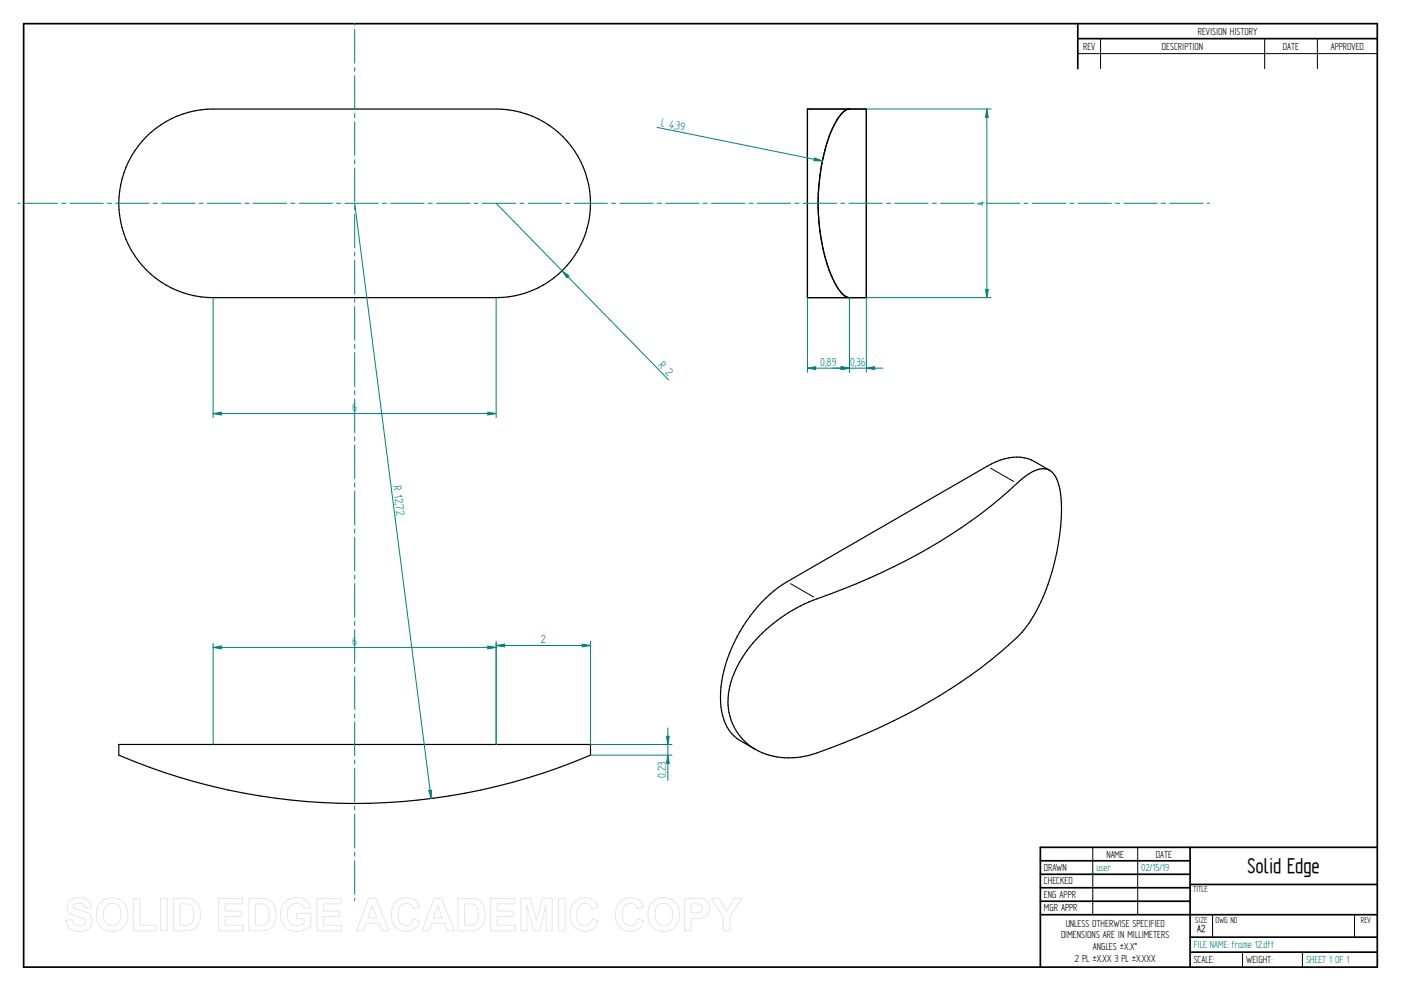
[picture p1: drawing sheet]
<svg xmlns="http://www.w3.org/2000/svg" width="594mm" height="420mm" viewBox="0 0 594 420" stroke-linecap="round" stroke-linejoin="round" font-family="sans-serif">
<g fill="none" stroke="#000" stroke-width=".72">
<path d="M10 10h574v400h-574zM457 10v19.1M457 16.4h127M504.6 359.2v50.8M584 359.2h-142.9v50.8M441.1 365h63.5M441.1 370.7h63.5M441.1 376.4h63.5M504.6 375h79.4M441.1 382.1h63.5M441.1 387.8h142.9M504.6 397.3h79.4"/>
<path d="M504.6 403.7h79.4"/>
</g>
<path d="M466.7 16.4v12.7M536.3 16.4v12.7M558.6 16.4v12.7M457 22.7h127M420 198.5l9.8 5.6M335.2 247.4l9.8 5.7M463.4 359.2v28.6M482.4 359.2v28.6M514.2 387.9v9.4M574.4 387.9v9.4M526.9 403.7v6.3M552.3 403.7v6.3" fill="none" stroke="#000" stroke-width=".42"/>
<path d="M62.1 57.9a39.8 39.8 0 0 1 28.3-11.7h120a40 40 0 0 1 40 40 40 40 0 0 1-40 40h-120a40 40 0 0 1-37-24.7 40 40 0 0 1 8.7-43.6zM342.4 46.2h25v80h-25zM360.2 46.2a7.7 7.7 0 0 0-5.3 4.6 72.4 72.4 0 0 0-8 35.3 80.6 80.6 0 0 0 6.9 33.5 11.8 11.8 0 0 0 5.9 6.6h.5M445.1 199.4a27 27 0 0 0-10.8-5.3 22.7 22.7 0 0 0-15.7 3.6l-84.8 48.9a62.4 62.4 0 0 0-28.3 49 21.2 21.2 0 0 0 7 17.5l7.8 4.6M321.9 269.8a67.2 67.2 0 0 1 22.7-15.2 248.1 248.1 0 0 0 79.3-43.1l7.3-6.6a17.3 17.3 0 0 1 11.8-6.1 7.2 7.2 0 0 1 5.8 6.2 49.6 49.6 0 0 1 .6 21.6 83.6 83.6 0 0 1-14.1 39l-1 1.3a172.2 172.2 0 0 1-40.4 30.7 267.1 267.1 0 0 1-51 22.7 28.6 28.6 0 0 1-28.3-7.2 25.1 25.1 0 0 1-3.4-27.4 50.4 50.4 0 0 1 10.7-15.9zM50.4 315.6h200v4.6a254.3 254.3 0 0 1-200 0z" fill="none" stroke="#000" stroke-width=".51"/>
<path d="M342.4 126.2v31.7M360.2 126.2v31.7M342.4 156.1l3.5-.6v1.2z" fill="none" stroke="#008080" stroke-width=".42"/>
<path d="M342.4 156.1l3.5-.6v1.2z" fill="#008080"/>
<path d="M356.7 155.5l3.5 .6-3.5 .6z" fill="none" stroke="#008080" stroke-width=".42"/>
<path d="M356.7 155.5l3.5 .6-3.5 .6z" fill="#008080"/>
<path d="M360.2 126.2v31.7M367.4 126.2v31.7M342.4 156.1h17.8M356.7 155.5l3.5 .6-3.5 .6z" fill="none" stroke="#008080" stroke-width=".42"/>
<path d="M356.7 155.5l3.5 .6-3.5 .6z" fill="#008080"/>
<path d="M367.4 156.1l3.5-.6v1.2z" fill="none" stroke="#008080" stroke-width=".42"/>
<path d="M367.4 156.1l3.5-.6v1.2z" fill="#008080"/>
<path d="M367.4 46.2h52.8M367.4 126.2h52.8M417.9 122.7h1.2l-.6 3.5zM353.2 156.1h21.2" fill="none" stroke="#008080" stroke-width=".42"/>
<path d="M417.9 122.7h1.2l-.6 3.5z" fill="#008080"/>
<path d="M418.5 46.2l.6 3.5h-1.2z" fill="none" stroke="#008080" stroke-width=".42"/>
<path d="M418.5 46.2l.6 3.5h-1.2z" fill="#008080"/>
<path d="M278.7 54l70 14.2M418.5 46.2v80M345.4 67l3.3 1.2-3.5-.1z" fill="none" stroke="#008080" stroke-width=".42"/>
<path d="M345.4 67l3.3 1.2-3.5-.1z" fill="#008080"/>
<g fill="none" stroke="#008080" stroke-width=".42">
<path d="M150.4 9.9v.8M150.4 12.5v14.3M150.4 28.6v1.7M150.4 32.1v14.3M150.4 48.1v1.8M150.4 51.6v14.3M150.4 67.7v1.7M150.4 71.2v14.3M7.6 86.2h.8M10.2 86.2h14.2M26.2 86.2h1.6M29.7 86.2h14.1"/>
<path d="M45.6 86.2h1.7M49.1 86.2h14.1M65 86.2h1.7M68.5 86.2h14.2M84.4 86.2h1.7M88 86.2h14.1M103.9 86.2h1.7M107.4 86.2h14.1M123.3 86.2h1.7M126.8 86.2h14.2M142.7 86.2h1.7M146.3 86.2h14.1"/>
<path d="M150.4 87.3v1.7M150.4 90.8v14.3M162.2 86.2h1.7M165.7 86.2h14.1M181.6 86.2h1.7M185.1 86.2h14.2M201 86.2h1.7M204.5 86.2h14.2M220.5 86.2h1.7M224 86.2h14.1M239.9 86.2h1.7M243.4 86.2h14.1"/>
<path d="M259.3 86.2h1.7M262.8 86.2h14.2M278.8 86.2h1.7M282.3 86.2h14.1M298.2 86.2h1.7M301.7 86.2h14.1M317.6 86.2h1.7M321.1 86.2h14.2M337.1 86.2h1.6M340.6 86.2h14.1M356.5 86.2h1.7M360 86.2h14.1"/>
<path d="M375.9 86.2h1.7M379.4 86.2h14.2M395.3 86.2h1.7M398.9 86.2h14.1M414.8 86.2h1.7M418.3 86.2h14.1M434.2 86.2h1.7M437.7 86.2h14.2M453.6 86.2h1.7M457.2 86.2h14.1M473.1 86.2h1.7M476.6 86.2h14.1"/>
<path d="M492.5 86.2h1.7M496 86.2h14.2M511.9 86.2h.9M150.4 106.9v1.7M150.4 110.4v14.3M90.4 126.2v50.9M150.4 126.4v1.7M150.4 130v14.2M210.4 126.2v50.9M150.4 146v1.7M150.4 149.5v14.3M90.4 175.3l3.5-.5v1.1z"/>
<path d="M150.4 165.6v1.7M150.4 169.1v14.3M150.4 185.2v1.7M150.4 188.7v14.2M150.4 204.8v1.7M150.4 208.2v14.3M150.4 224.3v1.7M150.4 227.8v14.3M150.4 243.9v1.7M150.4 247.4v14.3M150.4 263.5v1.7M150.4 267v14.3"/>
<path d="M150.4 283v1.8M150.4 286.6v14.2M150.4 302.6v1.7M150.4 306.1v14.3M150.4 322.2v1.7M150.4 325.7v14.3M150.4 341.8v1.7M150.4 345.3v14.3M150.4 361.4v1.7M150.4 364.9v14.2M150.4 380.9v.9"/>
</g>
<path d="M90.4 175.3l3.5-.5v1.1z" fill="#008080"/>
<path d="M206.9 174.8l3.5 .5-3.5 .6z" fill="none" stroke="#008080" stroke-width=".42"/>
<path d="M206.9 174.8l3.5 .5-3.5 .6z" fill="#008080"/>
<path d="M210.4 86.2l73.2 74.9M238.3 114.8l2.9 2.1-.8 .8zM90.4 175.3h120" fill="none" stroke="#008080" stroke-width=".42"/>
<path d="M238.3 114.8l2.9 2.1-.8 .8z" fill="#008080"/>
<path d="M150.4 86.1l32.4 252.5M181.8 335.2l1.2-.2-.2 3.6z" fill="none" stroke="#008080" stroke-width=".42"/>
<path d="M181.8 335.2l1.2-.2-.2 3.6z" fill="#008080"/>
<path d="M210.4 271.9v43.7M210.4 273.7l3.5-.6v1.1zM250.4 271.9v43.7" fill="none" stroke="#008080" stroke-width=".42"/>
<path d="M210.4 273.7l3.5-.6v1.1z" fill="#008080"/>
<path d="M246.9 273.1l3.5 .6-3.5 .5z" fill="none" stroke="#008080" stroke-width=".42"/>
<path d="M246.9 273.1l3.5 .6-3.5 .5z" fill="#008080"/>
<path d="M90.4 272.8v42.8M206.9 273.9l3.5 .6-3.5 .6zM210.4 273.7h40M210.4 272.8v42.8" fill="none" stroke="#008080" stroke-width=".42"/>
<path d="M206.9 273.9l3.5 .6-3.5 .6z" fill="#008080"/>
<path d="M90.4 274.5l3.5-.6v1.2z" fill="none" stroke="#008080" stroke-width=".42"/>
<path d="M90.4 274.5l3.5-.6v1.2z" fill="#008080"/>
<path d="M90.4 274.5h120M250.4 315.6h34.5M250.4 320.2h34.5M283.2 320.2l.6 3.5h-1.2z" fill="none" stroke="#008080" stroke-width=".42"/>
<path d="M283.2 320.2l.6 3.5h-1.2z" fill="#008080"/>
<path d="M282.6 312.2h1.2l-.6 3.4z" fill="none" stroke="#008080" stroke-width=".42"/>
<path d="M282.6 312.2h1.2l-.6 3.4z" fill="#008080"/>
<path d="M283.2 308.7v22.2" fill="none" stroke="#008080" stroke-width=".42"/>
<g fill="none" stroke="#e6e6e6" stroke-width=".42">
<path d="M29.6 381.8a6.5 6.5 0 0 1 8.5 .8l.6 2.2-2.8 .1a2.7 2.7 0 0 0-2.1-2 2.7 2.7 0 0 0-2.7 1.1 1.87 1.87 0 0 0 2.2 1.8l1.4 .4a4.4 4.4 0 0 1 4 6.2 6.4 6.4 0 0 1-9.1 1.3l-1.2-1.8-.5-1.7 2.7-.3a2.94 2.94 0 0 0 2.6 2.6 2.94 2.94 0 0 0 3.1-1.9 2.67 2.67 0 0 0-2.9-1.8 4.9 4.9 0 0 1-5-4.3l.4-1.6zM42.8 382.4a6.9 6.9 0 0 1 8.3-.8 6.9 6.9 0 0 1 3 7.7 6.7 6.7 0 0 1-8 5.5 6.7 6.7 0 0 1-5.1-8.3 6.1 6.1 0 0 1 1.8-4.1zM44.8 384.2a3.9 3.9 0 0 1 4.6-.8 3.9 3.9 0 0 1 2 4.3 3.8 3.8 0 0 1-1.9 4.3 3.8 3.8 0 0 1-4.6-.7 6.6 6.6 0 0 1-.1-7.1zM56.5 381h2.8v11.3h6.9v2.3h-9.7zM68.1 380.9h2.8v13.7h-2.8zM73.5 380.9h5a5.9 5.9 0 0 1 6.5 7 5.9 5.9 0 0 1-6.3 6.7h-5.2zM76.3 383.2h1.8a3.4 3.4 0 0 1 4 3.9v1.2a3.2 3.2 0 0 1-3.8 4h-2zM92.7 380.9h10.2v2.3h-7.4v3h6.9v2.4h-6.9v3.7h7.7v2.3h-10.5zM105.5 380.9h5.1a5.9 5.9 0 0 1 6.4 7 5.9 5.9 0 0 1-6.3 6.7h-5.2zM108.3 383.2h1.9a3.4 3.4 0 0 1 4 3.9v1.2a3.2 3.2 0 0 1-3.8 4h-2.1zM120.9 382.4a7.3 7.3 0 0 1 9.7 .1l1 2.2-2.7 .5a3.7 3.7 0 0 0-4.6-2 3.7 3.7 0 0 0-2.5 4.4 4.2 4.2 0 0 0 2.2 4.5 4.2 4.2 0 0 0 5-.8v-1.7h-3.2v-2.3h6v5.4a8.1 8.1 0 0 1-11.8-.8 8.3 8.3 0 0 1 .9-9.5zM134.4 380.9h10.2v2.3h-7.4v3h6.9v2.4h-6.9v3.7h7.6v2.3h-10.4z"/>
<path d="M156.4 380.9h3l5.5 13.7h-3l-1.2-3.1h-5.5l-1.1 3.1h-3zM157.9 384.1l1.9 5.1h-3.7zM167.7 382.5a6 6 0 0 1 10.2 2.1l-2.8 .7a3.2 3.2 0 0 0-3.9-2.2 3.2 3.2 0 0 0-2.4 3.8 4.6 4.6 0 0 0 2.5 5.5 3.2 3.2 0 0 0 4-2.8l2.6 .8a6.1 6.1 0 0 1-7.2 4.3 6.1 6.1 0 0 1-4.8-6.8 7.7 7.7 0 0 1 1.8-5.4zM184.1 380.9h3.1l5.5 13.7h-3l-1.2-3.1h-5.5l-1.1 3.1h-3zM185.7 384.1l1.9 5.1h-3.8zM194.2 380.9h5a5.9 5.9 0 0 1 6.5 7 5.9 5.9 0 0 1-6.3 6.7h-5.2zM197 383.2h1.8a3.4 3.4 0 0 1 4 3.9v1.2a3.2 3.2 0 0 1-3.8 4h-2zM208.1 380.9h10.2v2.3h-7.4v3h6.9v2.4h-6.9v3.7h7.6v2.3h-10.4zM220.8 380.9h4.2l2.5 9.3 2.4-9.3h4.2v13.7h-2.5l-.1-10.8-2.7 10.8h-2.7l-2.7-10.8v10.8h-2.6zM236.8 380.9h2.8v13.7h-2.8zM243.5 382.5a6 6 0 0 1 10.2 2.1l-2.8 .7a3.2 3.2 0 0 0-3.8-2.2 3.2 3.2 0 0 0-2.4 3.8 4.6 4.6 0 0 0 2.4 5.5 3.2 3.2 0 0 0 4-2.8l2.6 .8a6.1 6.1 0 0 1-7.2 4.3 6.1 6.1 0 0 1-4.7-6.8 7.7 7.7 0 0 1 1.7-5.4zM262.7 382.5a6 6 0 0 1 10.2 2.1l-2.7 .7a3.2 3.2 0 0 0-3.9-2.2 3.2 3.2 0 0 0-2.4 3.8 4.6 4.6 0 0 0 2.4 5.5 3.2 3.2 0 0 0 4-2.8l2.7 .8a6.1 6.1 0 0 1-7.2 4.3 6.1 6.1 0 0 1-4.8-6.8 7.7 7.7 0 0 1 1.7-5.4z"/>
<path d="M276.7 382.4a6.9 6.9 0 0 1 8.3-.8 6.9 6.9 0 0 1 3 7.7 6.7 6.7 0 0 1-8.1 5.5 6.7 6.7 0 0 1-5.1-8.3 6.1 6.1 0 0 1 1.9-4.1zM278.7 384.2a3.9 3.9 0 0 1 4.6-.8 3.9 3.9 0 0 1 1.9 4.3 3.8 3.8 0 0 1-1.8 4.3 3.8 3.8 0 0 1-4.7-.7 6.6 6.6 0 0 1 0-7.1zM290.3 380.9h5.2a4.4 4.4 0 0 1 5.4 4.3 4.4 4.4 0 0 1-5.4 4.2h-2.4v5.2h-2.8zM293.1 383.2h1.8a2.1 2.1 0 0 1 2.6 .6 2.1 2.1 0 0 1 0 2.6 3.4 3.4 0 0 1-2.9 .7h-1.5zM301.6 380.9h3.3l3.2 5.4 3.2-5.4h3.2l-5 7.9v5.8h-2.8v-5.8z"/>
</g>
<text font-size="10.1" x="529" y="370.2">Solid Edge</text>
<g font-size="5.6" fill="#008080">
<text x="280.1" y="53.4" transform="rotate(11 280.1 53.4)">L 4,</text>
<text x="286.3" y="54.7" transform="rotate(11 286.3 54.7)">39</text>
<text x="417.6" y="87.2" transform="rotate(-90 417.6 87.2)">4</text>
<text x="278.9" y="155.1" transform="rotate(46 278.9 155.1)">R 2</text>
<text x="347.8" y="155.2">0,89</text>
<text x="360.5" y="155.2">0,36</text>
<text x="149.3" y="174.5">6</text>
<text x="166.7" y="205.9" transform="rotate(83 166.7 205.9)">R 12,</text>
<text x="167.8" y="214.2" transform="rotate(83 167.8 214.2)">72</text>
<text x="149.3" y="273.6">6</text>
<text x="229.3" y="272.8">2</text>
<text x="282.3" y="329.6" transform="rotate(-90 282.3 329.6)">0,23</text>
</g>
<g font-size="4.9">
<text x="507.9" y="14.7">REVISION HISTORY</text>
<text x="459.3" y="21">REV</text>
<text x="492.7" y="21">DESCRIPTION</text>
<text x="544" y="21">DATE</text>
<text x="564.3" y="21">APPROVED</text>
<text x="469.1" y="363.6">NAME</text>
<text x="490.1" y="363.6">DATE</text>
<text x="442.7" y="369.3">DRAWN</text>
<text x="442.7" y="375">CHECKED</text>
<text x="442.7" y="380.7">ENG APPR</text>
<text x="442.7" y="386.4">MGR APPR</text>
<text x="451.9" y="392.9">UNLESS OTHERWISE SPECIFIED</text>
<text x="449.9" y="397.9">DIMENSIONS ARE IN MILLIMETERS</text>
<text x="455.7" y="407.8">2 PL ±X.XX 3 PL ±X.XXX</text>
<text x="463.5" y="402.9">ANGLES ±X.X°</text>
<text x="506.2" y="408.3">SCALE:</text>
<text x="528.4" y="408.3">WEIGHT:</text>
</g>
<g font-size="4.9" fill="#008080">
<text x="464.9" y="369.3">user</text>
<text x="483.9" y="369.3">02/15/19</text>
<text x="506.2" y="402">FILE NAME: frame 12.dft</text>
<text x="553.8" y="408.4">SHEET 1 OF 1</text>
</g>
<text font-size="4.8" x="507.7" y="395.3">A2</text>
<g font-size="4.1">
<text x="505.9" y="378.3">TITLE</text>
<text x="506.9" y="391.1">SIZE</text>
<text x="515.4" y="391.1">DWG NO</text>
<text x="577" y="391.1">REV</text>
</g>
</svg>
